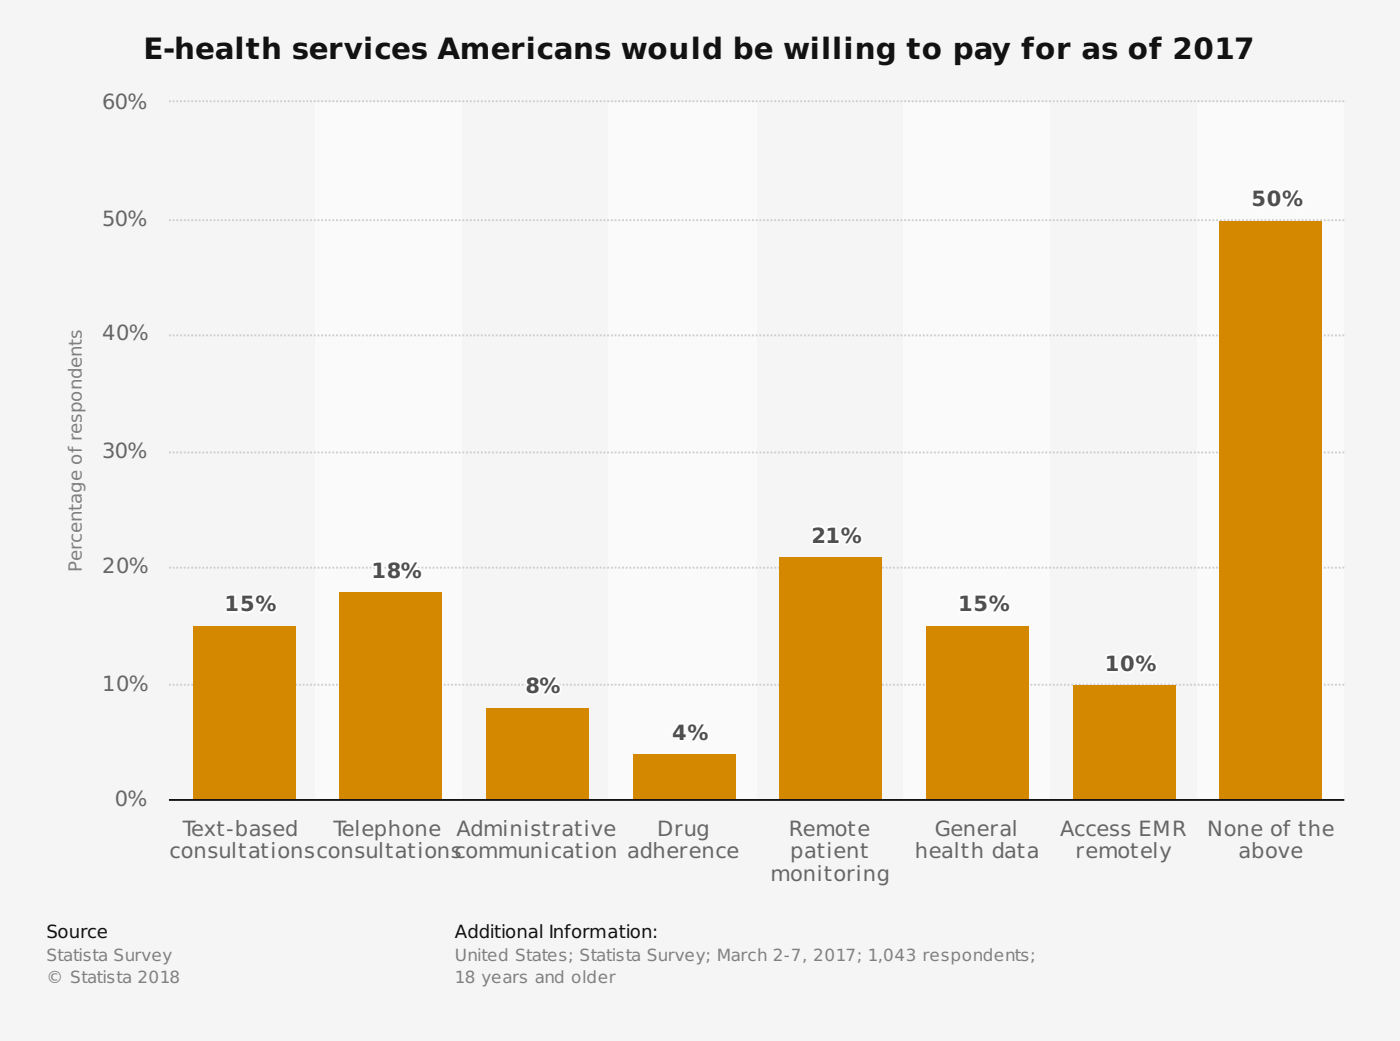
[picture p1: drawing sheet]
<svg xmlns="http://www.w3.org/2000/svg" width="353mm" height="262mm" viewBox="0 0 353 262" stroke-linecap="round" stroke-linejoin="round" font-family="sans-serif">
<path d="M0 0h352.8v262h-352.8z" fill="#f5f5f5"/>
<g fill="#fafafa">
<path d="M79.3 25.7h37v175.5h-37z"/>
<path d="M153.2 25.7h37.5v175.5h-37.5z"/>
<path d="M227.6 25.7h37v175.5h-37z"/>
<path d="M301.5 25.7h37v175.5h-37z"/>
</g>
<path d="M42.6 25.5h296.1M42.6 55.4h296.1M42.6 84.5h296.1M42.6 113.9h296.1M42.6 142.9h296.1M42.6 172.4h296.1M42.6 201.4h296.1" fill="none" stroke="#cdcdcd" stroke-width=".47" stroke-dasharray=".5 .5" stroke-linecap="butt"/>
<g fill="#d38800">
<path d="M48.7 157.7h25.7v43.5h-25.7z"/>
<path d="M85.6 149.3h25.8v51.9h-25.8z"/>
<path d="M122.6 178.3h25.7v22.9h-25.7z"/>
<path d="M159.5 190h25.8v11.2h-25.8z"/>
<path d="M196.5 140.4h25.7v60.8h-25.7z"/>
<path d="M233.5 157.7h25.7v43.5h-25.7z"/>
<path d="M270.4 172.6h25.8v28.6h-25.8z"/>
<path d="M307.4 55.7h25.7v145.5h-25.7z"/>
</g>
<g fill="none" stroke="#fff" stroke-width=".94">
<path d="M315.9 48.1h2.5v.7h-1.7v.6a1.4 1.4 0 0 1 2 1.2 1.4 1.4 0 0 1-1.9 1.4l-1-.2v-.8l.2 .1a.91 .91 0 0 0 1.1 .2 .91 .91 0 0 0 .5-1 1.46 1.46 0 0 0-1.7-.1zM319.9 48.5a1.62 1.62 0 0 1 2-.3 1.62 1.62 0 0 1 .8 1.8 1.63 1.63 0 0 1-1.6 2 1.63 1.63 0 0 1-1.6-2l.1-.8zM320.7 48.8a.65 .65 0 0 1 .8 .1 .65 .65 0 0 1 .2 .8 1.27 1.27 0 0 1-.6 1.6 1.27 1.27 0 0 1-.6-1.6zM324 48.6a.56 .56 0 0 1 .8 .3 .56 .56 0 0 1-.3 .7 .61 .61 0 0 1-.6-.3 .61 .61 0 0 1 .1-.7zM326.7 48h.6l-2.5 4h-.5zM326.9 50.5a.56 .56 0 0 1 .8 .3 .56 .56 0 0 1-.3 .7 .6 .6 0 0 1-.6-.3 .6 .6 0 0 1 .1-.7zM204.9 132.9l.4-.1a1.54 1.54 0 0 1 2.3 1.3l-.4 .7-1.2 1.1h1.7v.7h-2.8v-.7l1.4-1.3a.75 .75 0 0 0 .1-1.1 .75 .75 0 0 0-1.1 0l-.4 .3zM208.6 132.9l1.8-.1v3.1h.9v.7h-2.7v-.7h.9v-2.5l-.9 .2zM212.8 133.3a.56 .56 0 0 1 .7 .3 .56 .56 0 0 1-.3 .7 .61 .61 0 0 1-.5-.3 .61 .61 0 0 1 .1-.7zM215.4 132.7h.6l-2.4 4h-.6zM215.7 135.2a.56 .56 0 0 1 .7 .3 .56 .56 0 0 1-.3 .7 .6 .6 0 0 1-.5-.3 .6 .6 0 0 1 .1-.7zM57.2 150.3l1.9-.2v3.1h.8v.7h-2.7v-.7h.9v-2.5l-.9 .2z"/>
<path d="M61.1 150.1h2.4v.7h-1.7v.6a1.4 1.4 0 0 1 2 1.2 1.4 1.4 0 0 1-1.8 1.4l-1.1-.3v-.7l.2 .1a.91 .91 0 0 0 1.1 .2 .91 .91 0 0 0 .5-1 1.46 1.46 0 0 0-1.6-.1zM65.3 150.6a.56 .56 0 0 1 .7 .3 .56 .56 0 0 1-.3 .7 .61 .61 0 0 1-.5-.3 .61 .61 0 0 1 .1-.7zM67.9 150h.6l-2.4 4h-.6zM68.2 152.5a.56 .56 0 0 1 .7 .3 .56 .56 0 0 1-.3 .7 .6 .6 0 0 1-.5-.3 .6 .6 0 0 1 .1-.7zM94.2 141.8l1.8-.1v3.1h.9v.7h-2.7v-.7h.9v-2.5l-.9 .2zM98 142a1.84 1.84 0 0 1 2.7 .3l-.1 .7-.6 .5a1.13 1.13 0 0 1 .7 1.4 1.13 1.13 0 0 1-1.4 .7 1.13 1.13 0 0 1-1.4-.7 1.13 1.13 0 0 1 .7-1.4 .9 .9 0 0 1-.6-1.5zM101.9 142.2a.56 .56 0 0 1 .7 .3 .56 .56 0 0 1-.2 .7 .61 .61 0 0 1-.6-.4 .61 .61 0 0 1 .1-.6zM104.6 141.6h.5l-2.4 4h-.6zM104.8 144.1a.56 .56 0 0 1 .7 .3 .56 .56 0 0 1-.3 .7 .6 .6 0 0 1-.5-.4 .6 .6 0 0 1 .1-.6zM242 150.3l1.9-.2v3.1h.8v.7h-2.7v-.7h.9v-2.5l-.9 .2zM245.9 150.1h2.4v.7h-1.6v.6a1.4 1.4 0 0 1 1.9 1.2 1.4 1.4 0 0 1-1.8 1.4l-1.1-.3v-.7l.2 .1a.91 .91 0 0 0 1.1 .2 .91 .91 0 0 0 .5-1 1.46 1.46 0 0 0-1.6-.1zM250.1 150.6a.56 .56 0 0 1 .7 .3 .56 .56 0 0 1-.2 .7 .61 .61 0 0 1-.6-.3 .61 .61 0 0 1 .1-.7z"/>
<path d="M252.8 150h.5l-2.4 4h-.6zM253 152.5a.56 .56 0 0 1 .7 .3 .56 .56 0 0 1-.2 .7 .6 .6 0 0 1-.6-.3 .6 .6 0 0 1 .1-.7zM133 171a1.84 1.84 0 0 1 2.6 .3v.7l-.6 .5a1.13 1.13 0 0 1 .7 1.4 1.13 1.13 0 0 1-1.5 .7 1.13 1.13 0 0 1-1.4-.7 1.13 1.13 0 0 1 .7-1.4 .9 .9 0 0 1-.5-1.5zM136.9 171.2a.56 .56 0 0 1 .7 .3 .56 .56 0 0 1-.3 .7 .61 .61 0 0 1-.6-.3 .61 .61 0 0 1 .2-.7zM139.5 170.6h.6l-2.4 4h-.6zM139.8 173.1a.56 .56 0 0 1 .7 .3 .56 .56 0 0 1-.3 .7 .6 .6 0 0 1-.6-.3 .6 .6 0 0 1 .2-.7zM279 165.2l1.8-.2v3.2h.9v.7h-2.7v-.7h.9v-2.5l-.9 .2zM282.9 165.5a1.62 1.62 0 0 1 2-.3 1.62 1.62 0 0 1 .8 1.8 1.63 1.63 0 0 1-1.6 2 1.63 1.63 0 0 1-1.6-2l.1-.9zM283.8 165.8a.65 .65 0 0 1 .7 .1 .65 .65 0 0 1 .2 .7 1.27 1.27 0 0 1-.6 1.7 1.27 1.27 0 0 1-.6-1.7zM287.1 165.6a.56 .56 0 0 1 .7 .3 .56 .56 0 0 1-.3 .7 .61 .61 0 0 1-.6-.4 .61 .61 0 0 1 .2-.6zM289.7 165h.6l-2.4 4h-.6zM290 167.5a.56 .56 0 0 1 .7 .3 .56 .56 0 0 1-.3 .7 .6 .6 0 0 1-.6-.4 .6 .6 0 0 1 .2-.6z"/>
<path d="M171.2 182.4h1.1v2.4h.5v.7h-.5v.7h-1v-.7h-1.7v-.8zM171.3 183.2v1.6h-1.1zM174.2 182.9a.56 .56 0 0 1 .7 .3 .56 .56 0 0 1-.3 .7 .61 .61 0 0 1-.6-.3 .61 .61 0 0 1 .2-.7zM176.8 182.3h.6l-2.4 4h-.6zM177.1 184.8a.56 .56 0 0 1 .7 .3 .56 .56 0 0 1-.3 .7 .6 .6 0 0 1-.6-.4 .6 .6 0 0 1 .2-.6z"/>
<circle cx="324.3" cy="49.1" r="1.06"/>
<circle cx="327.2" cy="51" r="1.06"/>
<circle cx="213.1" cy="133.8" r="1.06"/>
<circle cx="216" cy="135.7" r="1.06"/>
<circle cx="65.6" cy="151.1" r="1.06"/>
<circle cx="68.5" cy="153" r="1.06"/>
<circle cx="99.3" cy="144.4" r=".6"/>
<circle cx="99.3" cy="142.7" r=".5"/>
<circle cx="102.2" cy="142.6" r="1.06"/>
<circle cx="105.1" cy="144.5" r="1.06"/>
<circle cx="250.4" cy="151.1" r="1.06"/>
<circle cx="253.3" cy="153" r="1.06"/>
<circle cx="134.2" cy="173.4" r=".6"/>
<circle cx="134.3" cy="171.7" r=".5"/>
<circle cx="137.1" cy="171.6" r="1.06"/>
<circle cx="140" cy="173.6" r="1.06"/>
<circle cx="287.3" cy="166" r="1.06"/>
<circle cx="290.2" cy="167.9" r="1.06"/>
<circle cx="174.5" cy="183.3" r="1.06"/>
<circle cx="177.4" cy="185.2" r="1.06"/>
</g>
<path d="M42.6 201.4h296.1" fill="none" stroke="#121212" stroke-width=".47"/>
<text font-size="7.4" fill="#121212" x="36.2" y="15">E-health services Americans would be willing to pay for as of 2017</text>
<g font-size="5.3" fill="#666">
<text x="25.8" y="27.5">60%</text>
<text x="25.8" y="56.8">50%</text>
<text x="25.8" y="85.7">40%</text>
<text x="25.8" y="115.4">30%</text>
<text x="25.8" y="144.3">20%</text>
<text x="25.8" y="173.9">10%</text>
<text x="28.9" y="202.8">0%</text>
<text x="46.1" y="210.5">Text-based</text>
<text x="84" y="210.5">Telephone</text>
<text x="115" y="210.5">Administrative</text>
<text x="165.6" y="210.5">Drug</text>
<text x="198.8" y="210.5">Remote</text>
<text x="235.6" y="210.5">General</text>
<text x="267.2" y="210.5">Access EMR</text>
<text x="304.2" y="210.5">None of the</text>
<text x="42.7" y="216.2">consultationsconsultationscommunication adherence</text>
<text x="194.2" y="221.8">monitoring</text>
<text x="199.1" y="216.2">patient</text>
<text x="230.5" y="216.2">health data</text>
<text x="271" y="216.2">remotely</text>
<text x="312.1" y="216.2">above</text>
</g>
<g font-size="5.3" fill="#fff">
<text x="315.3" y="51.9">50%</text>
<text x="204.5" y="136.6">21%</text>
<text x="93.6" y="145.5">18%</text>
<text x="56.6" y="153.9">15%</text>
<text x="241.4" y="153.9">15%</text>
<text x="278.4" y="168.9">10%</text>
<text x="132.4" y="174.5">8%</text>
<text x="169.4" y="186.2">4%</text>
</g>
<text font-size="4.6" fill="#808080" x="20.6" y="144.1" transform="rotate(-90 20.6 144.1)">Percentage of respondents</text>
<g font-size="4.6" fill="#121212">
<text x="11.7" y="236.3">Source</text>
<text x="114.6" y="236.3">Additional Information:</text>
</g>
<g font-size="4.2" fill="#808080">
<text x="11.7" y="241.9">Statista Survey</text>
<text x="114.6" y="241.9">United States; Statista Survey; March 2-7, 2017; 1,043 respondents;</text>
<text x="11.7" y="247.5">© Statista 2018</text>
<text x="114.6" y="247.5">18 years and older</text>
</g>
</svg>
